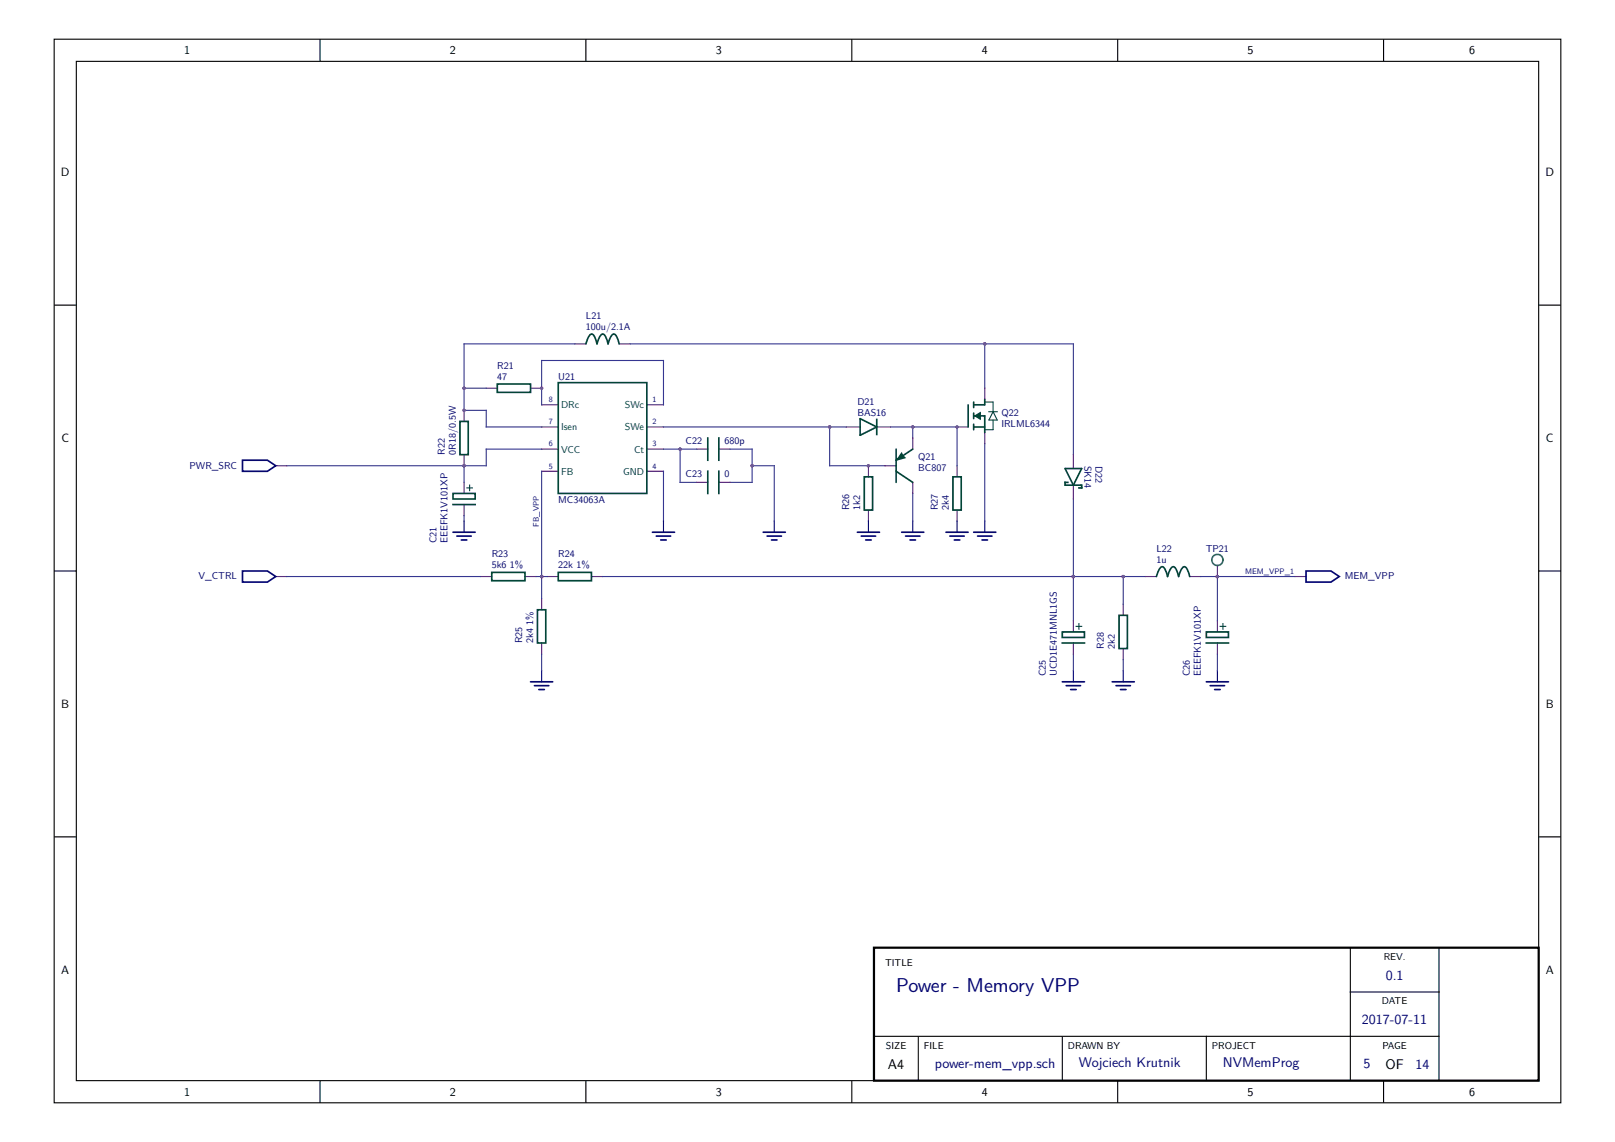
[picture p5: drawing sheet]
<svg xmlns="http://www.w3.org/2000/svg" width="297mm" height="210mm" viewBox="0 0 297 210" stroke-linecap="round" stroke-linejoin="round" font-family="sans-serif">
<g fill="none" stroke="#000" stroke-width=".2">
<path d="M10 7.2h277v195.6h-277zM14 11.3h269v187.4h-269zM58.9 7.2v4.1M107.8 7.2v4.1M156.6 7.2v4.1M205.5 7.2v4.1M254.4 7.2v4.1M10 56.1h4M283 56.1h4M10 105h4M283 105h4M10 153.9h4"/>
<path d="M283 153.9h4M248.3 174.3v24.4M264.6 174.3v24.4M58.9 198.7v4.1M107.8 198.7v4.1M156.6 198.7v4.1M160.7 190.6h103.9M168.9 190.6v8.1M195.4 190.6v8.1M205.5 198.7v4.1M221.8 190.6v8.1M248.3 182.4h16.3"/>
<path d="M254.4 198.7v4.1"/>
</g>
<path d="M160.7 174.3h122.3v24.4h-122.3z" fill="none" stroke="#000" stroke-width=".41"/>
<g fill="none" stroke="#67146a" stroke-width=".2">
<path d="M85.3 75.5v2M89.4 71.4h2.1M97.6 71.4h2M99.6 74.4h3.1M99.6 78.5h3.1M105.7 63.2h2.1M113.9 63.2h2M119 74.4h3M119 78.5h3M155.6 78.5h2.6M161.2 78.5h2.6M176 78.5h2"/>
<path d="M181.1 71.4v2M181.1 79.5v2.1M50.7 85.6h2M85.3 83.6v2M85.3 88.7v2M85.3 92.8v2M99.6 82.6h3.1M99.6 86.7h3.1M119 82.6h3M119 86.7h3M128.1 82.6h2.1M128.1 88.7h2.1"/>
<path d="M132.2 82.6h2M132.2 88.7h2M159.7 85.6v2.1M159.7 93.8v2M162.8 85.6h2M167.9 80.6v2M167.9 88.7v2M176 85.6v2.1M176 93.8v2M197.4 83.6v2.6M197.4 89.2v2.6M50.7 106h2"/>
<path d="M88.4 106h2M96.5 106h2.1M99.6 110.1v2M99.6 118.2v2.1M100.6 106h2.1M108.8 106h2M197.4 114.2v2M197.4 118.2v2.1M206.6 111.1v2M206.6 119.3v2M210.6 106h2.1M218.8 106h2"/>
<path d="M223.9 104v2M223.9 114.2v2M223.9 118.2v2.1M238.1 106h2.1"/>
</g>
<g fill="none" stroke="#000275" stroke-width=".31">
<path d="M44.6 84.6h4.6l1.5 1-1.5 1.1h-4.6zM83.3 97.9h4.1M84 98.6h2.7M84.8 99.3h1.1M120 97.9h4.1M120.7 98.6h2.6M121.5 99.3h1M140.4 97.9h4M141.1 98.6h2.6M141.9 99.3h1M157.7 97.9h4M158.4 98.6h2.6"/>
<path d="M159.2 99.3h1M165.8 97.9h4.1M166.5 98.6h2.7M167.3 99.3h1.1M174 97.9h4M174.7 98.6h2.6M175.5 99.3h1M179.1 97.9h4M179.8 98.6h2.6M180.6 99.3h1M44.6 105h4.6l1.5 1-1.5 1h-4.6zM240.2 105h4.6l1.5 1-1.5 1h-4.6z"/>
<path d="M97.6 125.4h4M98.3 126.1h2.6M99.1 126.8h1M195.4 125.4h4M196.1 126.1h2.6M196.9 126.8h1M204.5 125.4h4.1M205.2 126.1h2.7M206.1 126.8h1M221.8 125.4h4.1M222.6 126.1h2.6M223.4 126.8h1"/>
</g>
<g fill="none" stroke="#034536" stroke-width=".31">
<path d="M84.6 77.5h1.5v6.1h-1.5zM91.5 70.6h6.1v1.5h-6.1zM102.7 70.4h16.3v20.3h-16.3zM107.8 63.2l.1-.4a1.86 1.86 0 0 1 .9-1.4l.3 .2 .4 .6 .3 1 .1-.4a1.86 1.86 0 0 1 .9-1.4l.4 .2 .3 .6 .3 1 .2-.4a1.86 1.86 0 0 1 .9-1.4l.3 .2 .3 .6 .4 1M158.2 77l3 1.5-3 1.5zM161.2 77v3M178 74.4v4.1M179.1 76.5h2v3M179.1 78.5h2M179.1 73.9v1.1M179.1 76v1M179.1 78v1"/>
<path d="M181.1 73.4v1h-2M83.3 90.7h4.1v1.1h-4.1zM83.3 92.8h4.1M130.2 80.6v4M130.2 86.7v4M132.2 80.6v4M132.2 86.7v4M158.9 87.7h1.6v6.1h-1.6zM164.8 82.6v6.1M164.8 86.7l3.1 2M167.9 82.6l-3.1 2M175.2 87.7h1.6v6.1h-1.6z"/>
<path d="M195.9 86.2h3l-1.5 3zM196.4 88.7h-.5v.5h3v.5h-.5M90.4 105.3h6.1v1.5h-6.1zM98.8 112.1h1.6v6.1h-1.6zM102.7 105.3h6.1v1.5h-6.1zM195.4 116.2h4v1h-4zM195.4 118.2h4M205.8 113.1h1.5v6.2h-1.5zM212.7 106l.1-.5a1.86 1.86 0 0 1 .9-1.3l.3 .2 .4 .5 .3 1.1 .2-.5a1.86 1.86 0 0 1 .9-1.3l.3 .2 .3 .5 .4 1.1 .1-.5a1.86 1.86 0 0 1 .9-1.3l.3 .2 .4 .5 .3 1.1M221.8 116.2h4.1v1h-4.1zM221.8 118.2h4.1"/>
</g>
<g fill="none" stroke="#353691" stroke-width=".2">
<path d="M85.3 71.4h4.1M99.6 74.4v-8.1h22.4v8.1M105.7 63.2h-20.4v12.3h4.1v3h10.2M115.9 63.2h81.5v20.4M122 78.5h33.6M152.6 78.5v7.1h10.2M163.8 78.5h12.2v7.1M167.9 78.5v2.1M181.1 63.2v8.2M85.3 85.6v3.1M85.3 94.8v1M99.6 82.6h-10.2v3h-36.7"/>
<path d="M99.6 86.7v23.4M122 82.6h6.1M122 86.7v9.1M125.1 82.6v6.1h3M134.2 82.6h4.1v6.1h-4.1M138.3 85.6h4.1v10.2M167.9 90.7v5.1M181.1 81.6v14.2M197.4 91.8v22.4M52.7 106h35.7M98.6 106h2M110.8 106h99.8"/>
<path d="M206.6 106v5.1M220.8 106h17.3M223.9 106v8.2M99.6 120.3v3M197.4 120.3v3M206.6 121.3v2M223.9 120.3v3"/>
</g>
<path d="M85.3 95.8v2.1M122 95.8v2.1M142.4 95.8v2.1M159.7 95.8v2.1M167.9 95.8v2.1M176 95.8v2.1M181.1 95.8v2.1M99.6 123.3v2.1M197.4 123.3v2.1M206.6 123.3v2.1M223.9 123.3v2.1" fill="none" stroke="#000275" stroke-width=".2"/>
<path d="M181.1 73.9h1.5v1.8M181.9 75.7h1.5M182.6 75.7l.8 1.5h-1.5zM182.6 77.2v1.8h-1.5M85.9 89.7h1M86.4 89.2v1M197.9 115.2h1M198.4 114.7v1M224.4 115.2h1M224.9 114.7v1" fill="none" stroke="#034536" stroke-width=".2"/>
<path d="M165.8 83.4l.2 .4 .3 .4-1.3 .3z" fill="#034536" stroke="#034536" stroke-width=".31"/>
<path d="M179.3 76.5l1-.6v1.2z" fill="#034536" stroke="#034536" stroke-width=".2"/>
<circle cx="223.9" cy="103" r="1.03" fill="none" stroke="#008b8b" stroke-width=".31"/>
<g fill="#8f3591">
<path d="M85.1 85.4h.5v.2v.3h-.5l-.1-.3z"/>
<path d="M85.1 75.2h.5v.3v.2h-.5l-.1-.2z"/>
<path d="M85.1 71.2h.5v.2v.2h-.5l-.1-.2z"/>
<path d="M124.9 82.4h.4l.1 .2-.1 .2h-.4l-.1-.2z"/>
<path d="M152.4 78.3h.4l.1 .2-.1 .2h-.4l-.1-.2z"/>
<path d="M138.1 85.4h.4l.1 .2-.1 .3h-.4l-.1-.3z"/>
<path d="M99.4 105.8h.4l.1 .2-.1 .2h-.4l-.1-.2z"/>
<path d="M197.2 105.8h.4l.1 .2-.1 .2h-.4l-.1-.2z"/>
<path d="M206.4 105.8h.4l.1 .2-.1 .2h-.4l-.1-.2z"/>
<path d="M180.9 63h.4l.1 .2-.1 .3h-.4l-.1-.3z"/>
<path d="M99.4 71.2h.4l.1 .2-.1 .2h-.4l-.1-.2z"/>
<path d="M159.5 85.4h.4l.1 .2-.1 .3h-.4l-.1-.3z"/>
<path d="M167.6 78.3h.5l.1 .2-.1 .2h-.5l-.1-.2z"/>
<path d="M175.8 78.3h.4l.1 .2-.1 .2h-.4l-.1-.2z"/>
<path d="M223.7 105.8h.4l.1 .2-.1 .2h-.4l-.1-.2z"/>
</g>
<text font-size="3.7" fill="#000275" x="164.8" y="182.4">Power - Memory VPP</text>
<g font-size="2.6" fill="#000275">
<text x="254.8" y="180.2">0.1</text>
<text x="250.5" y="188.4">2017-07-11</text>
<text x="171.9" y="196.3">power-mem_vpp.sch</text>
<text x="198.4" y="196.3">Wojciech Krutnik</text>
<text x="224.9" y="196.3">NVMemProg</text>
<text x="250.7" y="196.5">5</text>
<text x="260.3" y="196.5">14</text>
</g>
<g font-size="2.6">
<text x="163.3" y="196.6">A4</text>
<text x="254.8" y="196.6">OF</text>
</g>
<g font-size="2.2">
<text x="33.9" y="10">1</text>
<text x="82.8" y="10">2</text>
<text x="131.6" y="10">3</text>
<text x="180.5" y="10">4</text>
<text x="229.4" y="9.9">5</text>
<text x="270.2" y="10">6</text>
<text x="11.2" y="32.4">D</text>
<text x="284.2" y="32.4">D</text>
<text x="11.3" y="81.3">C</text>
<text x="284.3" y="81.3">C</text>
<text x="11.3" y="130.2">B</text>
<text x="284.3" y="130.2">B</text>
<text x="11.3" y="179.1">A</text>
<text x="284.3" y="179.1">A</text>
<text x="33.9" y="201.5">1</text>
<text x="82.8" y="201.5">2</text>
<text x="131.6" y="201.5">3</text>
<text x="180.5" y="201.5">4</text>
<text x="229.4" y="201.5">5</text>
<text x="270.2" y="201.5">6</text>
</g>
<g font-size="1.8" fill="#000275">
<text x="107.8" y="58.7">L21</text>
<text x="107.8" y="60.7">100u/2.1A</text>
<text x="91.5" y="67.8">R21</text>
<text x="91.5" y="69.9">47</text>
<text x="102.7" y="69.9">U21</text>
<text x="157.7" y="74.4">D21</text>
<text x="157.7" y="76.5">BAS16</text>
<text x="184.2" y="76.5">Q22</text>
<text x="81.8" y="83.6" transform="rotate(-90 81.8 83.6)">R22</text>
<text x="83.8" y="83.6" transform="rotate(-90 83.8 83.6)">0R18/0.5W</text>
<text x="126.1" y="81.6">C22</text>
<text x="133.2" y="81.6">680p</text>
<text x="184.2" y="78.5">IRLML6344</text>
<text x="34.9" y="86.2">PWR_SRC</text>
<text x="126.1" y="87.7">C23</text>
<text x="133.2" y="87.7">0</text>
<text x="168.9" y="84.6">Q21</text>
<text x="168.9" y="86.7">BC807</text>
<text x="199.4" y="85.6" transform="rotate(90 199.4 85.6)">SK14</text>
<text x="201.5" y="85.6" transform="rotate(90 201.5 85.6)">D22</text>
<text x="102.7" y="92.5">MC34063A</text>
<text x="156.1" y="93.8" transform="rotate(-90 156.1 93.8)">R26</text>
<text x="158.2" y="93.8" transform="rotate(-90 158.2 93.8)">1k2</text>
<text x="172.4" y="93.8" transform="rotate(-90 172.4 93.8)">R27</text>
<text x="174.5" y="93.8" transform="rotate(-90 174.5 93.8)">2k4</text>
<text x="80.3" y="99.9" transform="rotate(-90 80.3 99.9)">C21</text>
<text x="82.3" y="99.9" transform="rotate(-90 82.3 99.9)">EEEFK1V101XP</text>
<text x="212.7" y="101.4">L22</text>
<text x="221.7" y="101.4">TP21</text>
<text x="36.5" y="106.5">V_CTRL</text>
<text x="90.4" y="102.5">R23</text>
<text x="90.4" y="104.5">5k6 1%</text>
<text x="102.7" y="102.5">R24</text>
<text x="102.7" y="104.5">22k 1%</text>
<text x="212.7" y="103.5">1u</text>
<text x="247.3" y="106.5">MEM_VPP</text>
<text x="96" y="118.2" transform="rotate(-90 96 118.2)">R25</text>
<text x="98.1" y="118.2" transform="rotate(-90 98.1 118.2)">2k4 1%</text>
<text x="203" y="119.3" transform="rotate(-90 203 119.3)">R28</text>
<text x="205" y="119.3" transform="rotate(-90 205 119.3)">2k2</text>
<text x="192.3" y="124.4" transform="rotate(-90 192.3 124.4)">C25</text>
<text x="194.3" y="124.4" transform="rotate(-90 194.3 124.4)">UCD1E471MNL1GS</text>
<text x="218.8" y="124.4" transform="rotate(-90 218.8 124.4)">C26</text>
<text x="220.8" y="124.4" transform="rotate(-90 220.8 124.4)">EEEFK1V101XP</text>
</g>
<g font-size="1.8" fill="#034536">
<text x="103.2" y="75.1">DRc</text>
<text x="114.9" y="75.1">SWc</text>
<text x="103.2" y="83.2">VCC</text>
<text x="103.2" y="79.1">Isen</text>
<text x="114.9" y="79.2">SWe</text>
<text x="116.6" y="83.2">Ct</text>
<text x="103.2" y="87.3">FB</text>
<text x="114.6" y="87.3">GND</text>
</g>
<g font-size="1.8">
<text x="162.8" y="177.6">TITLE</text>
<text x="254.5" y="176.6">REV.</text>
<text x="254.1" y="184.7">DATE</text>
<text x="162.9" y="192.9">SIZE</text>
<text x="169.9" y="192.9">FILE</text>
<text x="196.4" y="192.9">DRAWN BY</text>
<text x="222.9" y="192.9">PROJECT</text>
<text x="254.2" y="192.9">PAGE</text>
</g>
<g font-size="1.5" fill="#000275">
<text x="100.9" y="73.9">8</text>
<text x="120" y="73.9">1</text>
<text x="100.9" y="82.1">6</text>
<text x="100.9" y="78">7</text>
<text x="120" y="78">2</text>
<text x="120" y="82.1">3</text>
<text x="100.9" y="86.2">5</text>
<text x="120" y="86.2">4</text>
<text x="99.1" y="96.9" transform="rotate(-90 99.1 96.9)">FB_VPP</text>
<text x="229" y="105.5">MEM_VPP_1</text>
</g>
</svg>
